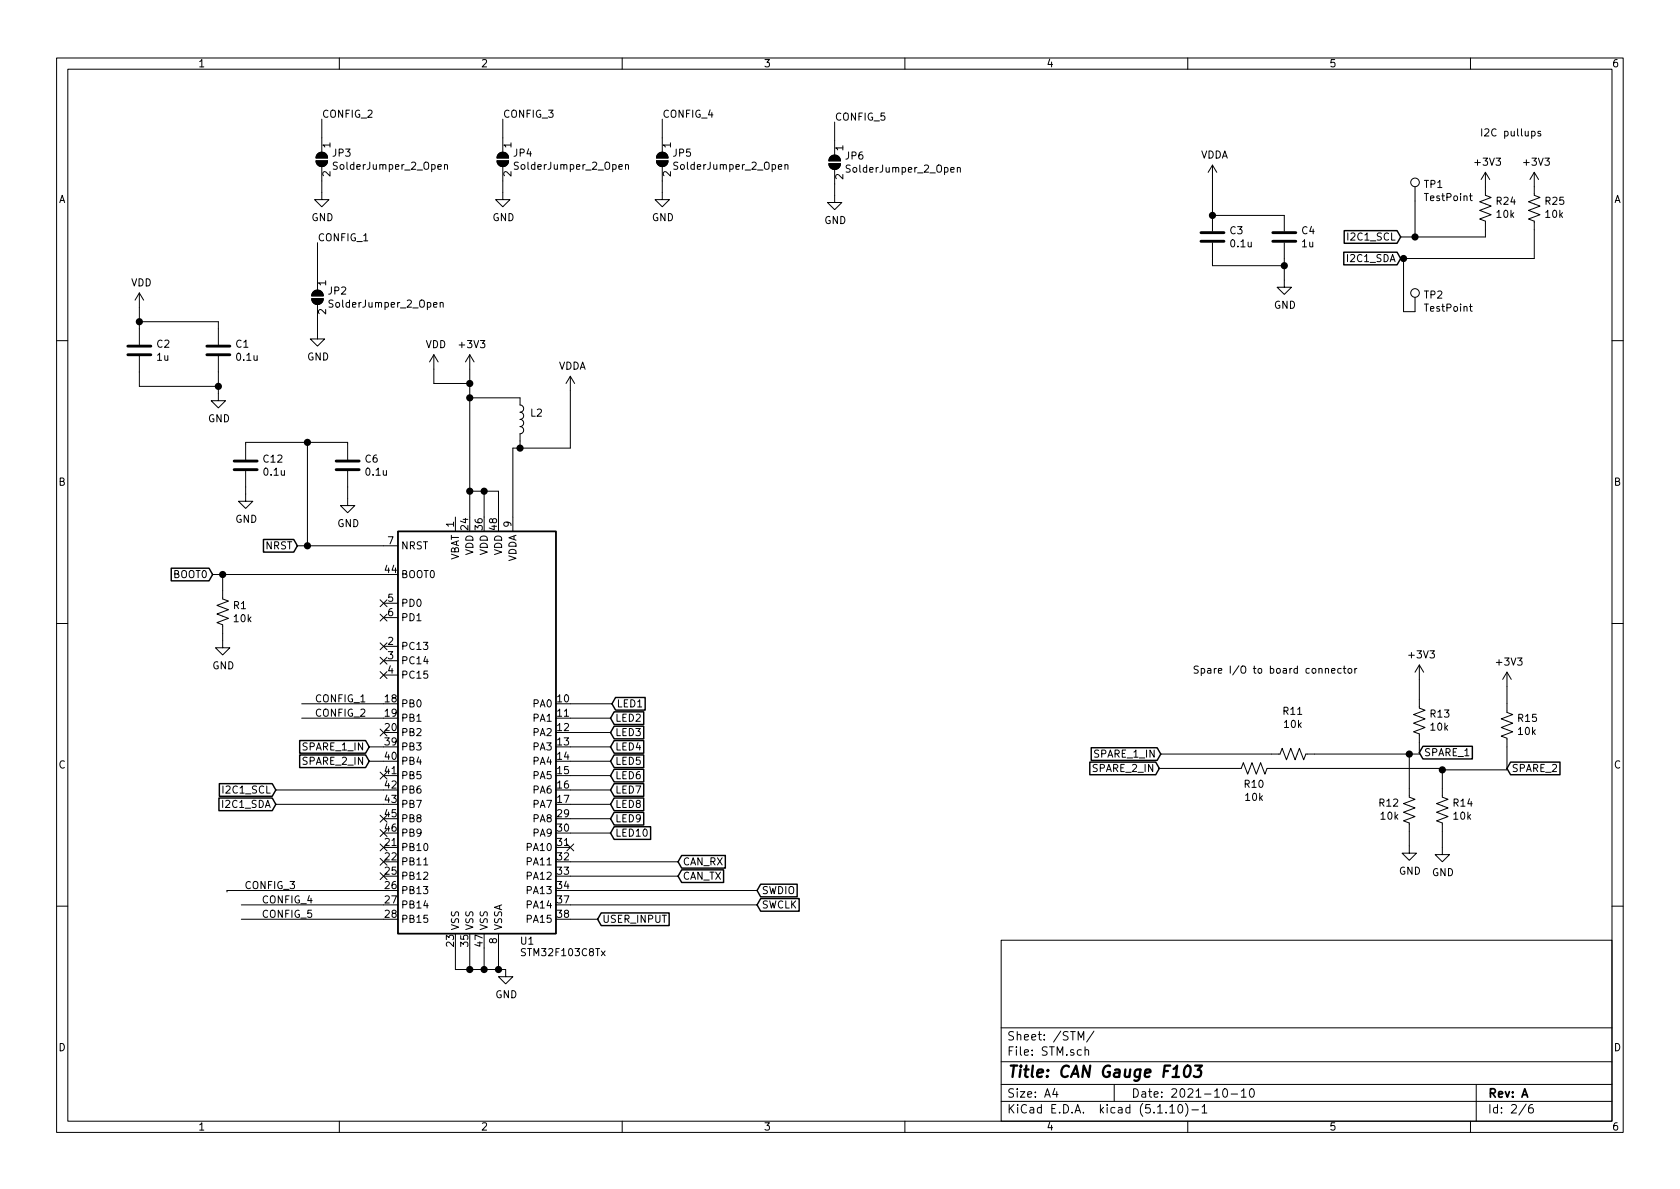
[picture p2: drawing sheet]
EESchema Schematic File Version 4
EELAYER 30 0
EELAYER END
$Descr A4 11693 8268
encoding utf-8
Sheet 2 6
Title "CAN Gauge F103"
Date "2021-10-10"
Rev "A"
Comp ""
Comment1 ""
Comment2 ""
Comment3 ""
Comment4 ""
$EndDescr
$Comp
L Device:R_US R13
U 1 1
P 9880 5010
F 0 "R13" H 9812 4964 50  0000 R CNN
F 1 "10k" H 9812 5055 50  0000 R CNN
F 2 "Resistor_SMD:R_0402_1005Metric" V 9920 5000 50  0001 C CNN
F 3 "~" H 9880 5010 50  0001 C CNN
F 4 "" H 9740 5140 50  0000 C CNN "Populate"
	1    9880 5010
	-1   0    0    1   
$EndComp
Wire Wire Line
	8070 5340 8580 5340
Wire Wire Line
	8080 5240 8850 5240
Wire Wire Line
	3970 5690 4250 5690
Wire Wire Line
	3970 5590 4250 5590
Wire Wire Line
	3970 4890 4260 4890
$Comp
L Device:R_US R10
U 1 1
P 8730 5340
F 0 "R10" V 8617 5340 50  0000 C CNN
F 1 "10k" V 8526 5340 50  0000 C CNN
F 2 "Resistor_SMD:R_0402_1005Metric" V 8770 5330 50  0001 C CNN
F 3 "~" H 8730 5340 50  0001 C CNN
F 4 "" V 8435 5340 50  0000 C CNN "Populate"
	1    8730 5340
	0    -1   -1   0   
$EndComp
Wire Wire Line
	10680 1790 9770 1790
Wire Wire Line
	10680 1590 10680 1790
Wire Wire Line
	10340 1590 10340 1640
Wire Wire Line
	2670 5490 1920 5490
$Comp
L power:+3V3 #PWR0101
U 1 1
P 10680 1290
F 0 "#PWR0101" H 10680 1140 50  0001 C CNN
F 1 "+3V3" H 10695 1463 50  0000 C CNN
F 2 "" H 10680 1290 50  0001 C CNN
F 3 "" H 10680 1290 50  0001 C CNN
	1    10680 1290
	1    0    0    -1  
$EndComp
$Comp
L power:+3V3 #PWR0102
U 1 1
P 10340 1290
F 0 "#PWR0102" H 10340 1140 50  0001 C CNN
F 1 "+3V3" H 10355 1463 50  0000 C CNN
F 2 "" H 10340 1290 50  0001 C CNN
F 3 "" H 10340 1290 50  0001 C CNN
	1    10340 1290
	1    0    0    -1  
$EndComp
$Comp
L Device:R_US R25
U 1 1
P 10680 1440
F 0 "R25" H 10612 1394 50  0000 R CNN
F 1 "10k" H 10612 1485 50  0000 R CNN
F 2 "Resistor_SMD:R_0402_1005Metric" V 10720 1430 50  0001 C CNN
F 3 "~" H 10680 1440 50  0001 C CNN
	1    10680 1440
	-1   0    0    1   
$EndComp
$Comp
L Device:R_US R24
U 1 1
P 10340 1440
F 0 "R24" H 10272 1394 50  0000 R CNN
F 1 "10k" H 10272 1485 50  0000 R CNN
F 2 "Resistor_SMD:R_0402_1005Metric" V 10380 1430 50  0001 C CNN
F 3 "~" H 10340 1440 50  0001 C CNN
	1    10340 1440
	-1   0    0    1   
$EndComp
Wire Wire Line
	3970 4990 4250 4990
$Comp
L power:GND #PWR0103
U 1 1
P 10040 5890
F 0 "#PWR0103" H 10040 5640 50  0001 C CNN
F 1 "GND" H 10045 5717 50  0000 C CNN
F 2 "" H 10040 5890 50  0001 C CNN
F 3 "" H 10040 5890 50  0001 C CNN
	1    10040 5890
	1    0    0    -1  
$EndComp
$Comp
L power:GND #PWR0104
U 1 1
P 9810 5880
F 0 "#PWR0104" H 9810 5630 50  0001 C CNN
F 1 "GND" H 9815 5707 50  0000 C CNN
F 2 "" H 9810 5880 50  0001 C CNN
F 3 "" H 9810 5880 50  0001 C CNN
	1    9810 5880
	1    0    0    -1  
$EndComp
$Comp
L power:+3V3 #PWR0105
U 1 1
P 10490 4770
F 0 "#PWR0105" H 10490 4620 50  0001 C CNN
F 1 "+3V3" H 10505 4943 50  0000 C CNN
F 2 "" H 10490 4770 50  0001 C CNN
F 3 "" H 10490 4770 50  0001 C CNN
	1    10490 4770
	1    0    0    -1  
$EndComp
$Comp
L power:+3V3 #PWR0106
U 1 1
P 9880 4720
F 0 "#PWR0106" H 9880 4570 50  0001 C CNN
F 1 "+3V3" H 9895 4893 50  0000 C CNN
F 2 "" H 9880 4720 50  0001 C CNN
F 3 "" H 9880 4720 50  0001 C CNN
	1    9880 4720
	1    0    0    -1  
$EndComp
Wire Wire Line
	9880 4860 9880 4720
Wire Wire Line
	10490 4890 10490 4770
Wire Wire Line
	10040 5780 10040 5890
Wire Wire Line
	9810 5780 9810 5880
Wire Wire Line
	10040 5480 10040 5350
Wire Wire Line
	9810 5240 9810 5480
Wire Wire Line
	9810 5240 9880 5240
Connection ~ 9810 5240
Wire Wire Line
	9150 5240 9810 5240
Wire Wire Line
	8880 5340 10040 5340
Wire Wire Line
	10490 5190 10490 5350
Wire Wire Line
	9880 5160 9880 5240
$Comp
L Device:R_US R14
U 1 1
P 10040 5630
F 0 "R14" H 9972 5584 50  0000 R CNN
F 1 "10k" H 9972 5675 50  0000 R CNN
F 2 "Resistor_SMD:R_0402_1005Metric" V 10080 5620 50  0001 C CNN
F 3 "~" H 10040 5630 50  0001 C CNN
F 4 "" H 9900 5760 50  0000 C CNN "Populate"
	1    10040 5630
	-1   0    0    1   
$EndComp
$Comp
L Device:R_US R15
U 1 1
P 10490 5040
F 0 "R15" H 10422 4994 50  0000 R CNN
F 1 "10k" H 10422 5085 50  0000 R CNN
F 2 "Resistor_SMD:R_0402_1005Metric" V 10530 5030 50  0001 C CNN
F 3 "~" H 10490 5040 50  0001 C CNN
F 4 "" H 10360 5170 50  0000 C CNN "Populate"
	1    10490 5040
	-1   0    0    1   
$EndComp
$Comp
L Device:R_US R12
U 1 1
P 9810 5630
F 0 "R12" H 9877 5584 50  0000 L CNN
F 1 "10k" H 9877 5675 50  0000 L CNN
F 2 "Resistor_SMD:R_0402_1005Metric" V 9850 5620 50  0001 C CNN
F 3 "~" H 9810 5630 50  0001 C CNN
F 4 "" H 9950 5760 50  0000 C CNN "Populate"
	1    9810 5630
	-1   0    0    1   
$EndComp
$Comp
L Device:R_US R11
U 1 1
P 9000 5240
F 0 "R11" V 9295 5240 50  0000 C CNN
F 1 "10k" V 9204 5240 50  0000 C CNN
F 2 "Resistor_SMD:R_0402_1005Metric" V 9040 5230 50  0001 C CNN
F 3 "~" H 9000 5240 50  0001 C CNN
F 4 "" V 9113 5240 50  0000 C CNN "Populate"
	1    9000 5240
	0    -1   -1   0   
$EndComp
Wire Wire Line
	3970 5490 4250 5490
Wire Wire Line
	3970 5390 4250 5390
Wire Wire Line
	3970 5290 4250 5290
Wire Wire Line
	3970 5190 4250 5190
Wire Wire Line
	3970 5090 4250 5090
Wire Wire Line
	3620 3110 3970 3110
Wire Wire Line
	3620 3060 3620 3110
Wire Wire Line
	3270 2760 3620 2760
Connection ~ 3270 2760
Wire Wire Line
	3270 2760 3270 2660
Connection ~ 3620 3110
Wire Wire Line
	970  2230 1520 2230
Wire Wire Line
	970  2130 970  2230
Connection ~ 970  2230
Wire Wire Line
	970  2280 970  2230
Wire Wire Line
	8440 1240 8440 1490
Wire Wire Line
	8440 1490 8940 1490
Wire Wire Line
	8440 1790 8440 1840
Wire Wire Line
	3970 6290 5270 6290
Wire Wire Line
	3970 6190 5270 6190
Wire Wire Line
	1550 4400 1550 4450
$Comp
L power:GND #PWR0109
U 1 1
P 1550 4450
F 0 "#PWR0109" H 1550 4200 50  0001 C CNN
F 1 "GND" H 1555 4277 50  0000 C CNN
F 2 "" H 1550 4450 50  0001 C CNN
F 3 "" H 1550 4450 50  0001 C CNN
	1    1550 4450
	1    0    0    -1  
$EndComp
$Comp
L Device:R_US R1
U 1 1
P 1550 4250
F 0 "R1" H 1618 4296 50  0000 L CNN
F 1 "10k" H 1618 4205 50  0000 L CNN
F 2 "Resistor_SMD:R_0402_1005Metric" V 1590 4240 50  0001 C CNN
F 3 "~" H 1550 4250 50  0001 C CNN
	1    1550 4250
	1    0    0    -1  
$EndComp
Wire Wire Line
	3970 6090 4720 6090
Wire Wire Line
	3970 5990 4720 5990
Wire Wire Line
	2670 3790 2140 3790
$Comp
L power:VDDA #PWR0110
U 1 1
P 3970 2710
F 0 "#PWR0110" H 3970 2560 50  0001 C CNN
F 1 "VDDA" H 3985 2883 50  0000 C CNN
F 2 "" H 3970 2710 50  0001 C CNN
F 3 "" H 3970 2710 50  0001 C CNN
	1    3970 2710
	1    0    0    -1  
$EndComp
Wire Wire Line
	3970 2710 3970 3110
$Comp
L power:VDD #PWR0111
U 1 1
P 970 2130
F 0 "#PWR0111" H 970 1980 50  0001 C CNN
F 1 "VDD" H 985 2303 50  0000 C CNN
F 2 "" H 970 2130 50  0001 C CNN
F 3 "" H 970 2130 50  0001 C CNN
	1    970  2130
	1    0    0    -1  
$EndComp
$Comp
L power:GND #PWR0112
U 1 1
P 8940 1940
F 0 "#PWR0112" H 8940 1690 50  0001 C CNN
F 1 "GND" H 8945 1767 50  0000 C CNN
F 2 "" H 8940 1940 50  0001 C CNN
F 3 "" H 8940 1940 50  0001 C CNN
	1    8940 1940
	1    0    0    -1  
$EndComp
Wire Wire Line
	8940 1840 8940 1940
Wire Wire Line
	8940 1790 8940 1840
Connection ~ 8940 1840
Wire Wire Line
	8940 1840 8440 1840
$Comp
L Device:C C4
U 1 1
P 8940 1640
F 0 "C4" H 9055 1686 50  0000 L CNN
F 1 "1u" H 9055 1595 50  0000 L CNN
F 2 "Capacitor_SMD:C_0402_1005Metric" H 8978 1490 50  0001 C CNN
F 3 "~" H 8940 1640 50  0001 C CNN
F 4 "C389008" H 8940 1640 50  0001 C CNN "LCSC"
F 5 "X5R ±10% 10V 1uF 0402 Multilayer Ceramic Capacitors MLCC - SMD/SMT ROHS" H 8940 1640 50  0001 C CNN "Comments"
	1    8940 1640
	1    0    0    -1  
$EndComp
Connection ~ 8440 1490
$Comp
L Device:C C3
U 1 1
P 8440 1640
F 0 "C3" H 8555 1686 50  0000 L CNN
F 1 "0.1u" H 8555 1595 50  0000 L CNN
F 2 "Capacitor_SMD:C_0402_1005Metric" H 8478 1490 50  0001 C CNN
F 3 "~" H 8440 1640 50  0001 C CNN
F 4 "C2655418" H 8440 1640 50  0001 C CNN "LCSC"
F 5 "0402 Multilayer Ceramic Capacitors MLCC - SMD/SMT ROHS" H 8440 1640 50  0001 C CNN "Comments"
	1    8440 1640
	1    0    0    -1  
$EndComp
Wire Wire Line
	3020 2660 3270 2660
Connection ~ 3270 2660
Wire Wire Line
	3270 2660 3270 2560
Wire Wire Line
	3020 2560 3020 2660
$Comp
L power:VDD #PWR0113
U 1 1
P 3020 2560
F 0 "#PWR0113" H 3020 2410 50  0001 C CNN
F 1 "VDD" H 3035 2733 50  0000 C CNN
F 2 "" H 3020 2560 50  0001 C CNN
F 3 "" H 3020 2560 50  0001 C CNN
	1    3020 2560
	1    0    0    -1  
$EndComp
Wire Wire Line
	970  2680 1520 2680
Wire Wire Line
	1520 2730 1520 2680
Connection ~ 1520 2680
Wire Wire Line
	1520 2580 1520 2680
Wire Wire Line
	970  2580 970  2680
$Comp
L Device:C C2
U 1 1
P 970 2430
F 0 "C2" H 1085 2476 50  0000 L CNN
F 1 "1u" H 1085 2385 50  0000 L CNN
F 2 "Capacitor_SMD:C_0402_1005Metric" H 1008 2280 50  0001 C CNN
F 3 "~" H 970 2430 50  0001 C CNN
F 4 "C389008" H 970 2430 50  0001 C CNN "LCSC"
F 5 "X5R ±10% 10V 1uF 0402 Multilayer Ceramic Capacitors MLCC - SMD/SMT ROHS" H 970 2430 50  0001 C CNN "Comment"
	1    970  2430
	1    0    0    -1  
$EndComp
Wire Wire Line
	1520 2280 1520 2230
$Comp
L power:GND #PWR0114
U 1 1
P 1520 2730
F 0 "#PWR0114" H 1520 2480 50  0001 C CNN
F 1 "GND" H 1525 2557 50  0000 C CNN
F 2 "" H 1520 2730 50  0001 C CNN
F 3 "" H 1520 2730 50  0001 C CNN
	1    1520 2730
	1    0    0    -1  
$EndComp
$Comp
L Device:C C1
U 1 1
P 1520 2430
F 0 "C1" H 1635 2476 50  0000 L CNN
F 1 "0.1u" H 1635 2385 50  0000 L CNN
F 2 "Capacitor_SMD:C_0402_1005Metric" H 1558 2280 50  0001 C CNN
F 3 "~" H 1520 2430 50  0001 C CNN
F 4 "C2655418" H 1520 2430 50  0001 C CNN "LCSC"
F 5 "0402 Multilayer Ceramic Capacitors MLCC - SMD/SMT ROHS" H 1520 2430 50  0001 C CNN "Comments"
	1    1520 2430
	1    0    0    -1  
$EndComp
$Comp
L power:+3V3 #PWR0115
U 1 1
P 3270 2560
F 0 "#PWR0115" H 3270 2410 50  0001 C CNN
F 1 "+3V3" H 3285 2733 50  0000 C CNN
F 2 "" H 3270 2560 50  0001 C CNN
F 3 "" H 3270 2560 50  0001 C CNN
	1    3270 2560
	1    0    0    -1  
$EndComp
Text Notes 10300 950  0    50   ~ 0
I2C pullups\n
$Comp
L power:VDDA #PWR0117
U 1 1
P 8440 1240
F 0 "#PWR0117" H 8440 1090 50  0001 C CNN
F 1 "VDDA" H 8455 1413 50  0000 C CNN
F 2 "" H 8440 1240 50  0001 C CNN
F 3 "" H 8440 1240 50  0001 C CNN
	1    8440 1240
	1    0    0    -1  
$EndComp
Text GLabel 4250 4990 2    50   Input ~ 0
LED2
Text GLabel 4260 4890 2    50   Input ~ 0
LED1
Text GLabel 4250 5090 2    50   Input ~ 0
LED3
Text GLabel 4250 5190 2    50   Input ~ 0
LED4
Text GLabel 4250 5290 2    50   Input ~ 0
LED5
Text GLabel 4250 5390 2    50   Input ~ 0
LED6
Text GLabel 4250 5490 2    50   Input ~ 0
LED7
Text GLabel 4250 5590 2    50   Input ~ 0
LED8
Text GLabel 4250 5690 2    50   Input ~ 0
LED9
Text GLabel 1920 5490 0    50   Input ~ 0
I2C1_SCL
Text GLabel 1920 5590 0    50   Input ~ 0
I2C1_SDA
Wire Wire Line
	2670 5590 1920 5590
Text GLabel 4720 5990 2    50   Input ~ 0
CAN_RX
Text GLabel 4720 6090 2    50   Input ~ 0
CAN_TX
Text GLabel 5270 6190 2    50   Input ~ 0
SWDIO
Text GLabel 5270 6290 2    50   Input ~ 0
SWCLK
Text GLabel 4250 5790 2    50   Input ~ 0
LED10
Text GLabel 1480 3990 0    50   Input ~ 0
BOOT0
Text GLabel 4160 6390 2    50   Input ~ 0
USER_INPUT
Text GLabel 2570 5190 0    50   Input ~ 0
SPARE_1_IN
Text GLabel 2570 5290 0    50   Input ~ 0
SPARE_2_IN
Text GLabel 9750 1640 0    50   Input ~ 0
I2C1_SCL
Text GLabel 9750 1790 0    50   Input ~ 0
I2C1_SDA
Text GLabel 8080 5240 0    50   Input ~ 0
SPARE_1_IN
Text GLabel 8070 5340 0    50   Input ~ 0
SPARE_2_IN
Text GLabel 10490 5340 2    50   Input ~ 0
SPARE_2
Text GLabel 9880 5230 2    50   Input ~ 0
SPARE_1
Wire Wire Line
	10040 5350 10490 5350
Connection ~ 10040 5350
Wire Wire Line
	10040 5350 10040 5340
Text GLabel 2070 3790 0    50   Input ~ 0
NRST
Text Notes 8300 4690 0    50   ~ 0
Spare I/O to board connector\n
$Comp
L Device:L L2
U 1 1
P 3620 2910
F 0 "L2" H 3688 2956 50  0000 L CNN
F 1 "30" H 3688 2865 50  0001 L CNN
F 2 "Inductor_SMD:L_0402_1005Metric" V 3660 2900 50  0001 C CNN
F 3 "https://www.murata.com/products/productdata/8796743696414/QNFA9103.pdf" H 3620 2910 50  0001 C CNN
F 4 "" H 3620 2910 50  0001 C CNN "Part Number"
F 5 "Murata Electronics" H 3620 2910 50  0001 C CNN "Manufacturer"
F 6 "C76886" H 3620 2910 50  0001 C CNN "LCSC"
F 7 "600Ω @ 100MHz 1 500mA 340mΩ 0402 Ferrite Beads ROHS" H 3620 2910 50  0001 C CNN "Comments"
	1    3620 2910
	1    0    0    -1  
$EndComp
Wire Wire Line
	2100 4890 2670 4890
Wire Wire Line
	2100 4990 2670 4990
Text Label 2190 4890 0    50   ~ 0
CONFIG_1
Text Label 2190 4990 0    50   ~ 0
CONFIG_2
Text Label 2210 1680 0    50   ~ 0
CONFIG_1
Text Label 2240 820  0    50   ~ 0
CONFIG_2
Wire Wire Line
	2240 820  2240 950 
Wire Wire Line
	2210 1680 2210 1910
Wire Wire Line
	2210 2210 2210 2300
Wire Wire Line
	2240 1250 2240 1330
$Comp
L power:GND #PWR0107
U 1 1
P 2240 1330
F 0 "#PWR0107" H 2240 1080 50  0001 C CNN
F 1 "GND" H 2245 1157 50  0000 C CNN
F 2 "" H 2240 1330 50  0001 C CNN
F 3 "" H 2240 1330 50  0001 C CNN
	1    2240 1330
	1    0    0    -1  
$EndComp
$Comp
L power:GND #PWR0108
U 1 1
P 2210 2300
F 0 "#PWR0108" H 2210 2050 50  0001 C CNN
F 1 "GND" H 2215 2127 50  0000 C CNN
F 2 "" H 2210 2300 50  0001 C CNN
F 3 "" H 2210 2300 50  0001 C CNN
	1    2210 2300
	1    0    0    -1  
$EndComp
$Comp
L Connector:TestPoint TP1
U 1 1
P 9850 1390
F 0 "TP1" H 9908 1508 50  0000 L CNN
F 1 "TestPoint" H 9908 1417 50  0000 L CNN
F 2 "TestPoint:TestPoint_Pad_D1.0mm" H 10050 1390 50  0001 C CNN
F 3 "~" H 10050 1390 50  0001 C CNN
	1    9850 1390
	1    0    0    -1  
$EndComp
$Comp
L Connector:TestPoint TP2
U 1 1
P 9850 2160
F 0 "TP2" H 9908 2278 50  0000 L CNN
F 1 "TestPoint" H 9908 2187 50  0000 L CNN
F 2 "TestPoint:TestPoint_Pad_D1.0mm" H 10050 2160 50  0001 C CNN
F 3 "~" H 10050 2160 50  0001 C CNN
	1    9850 2160
	1    0    0    -1  
$EndComp
Wire Wire Line
	9850 1390 9850 1640
Wire Wire Line
	9750 1640 9850 1640
Connection ~ 9850 1640
Wire Wire Line
	9850 1640 10340 1640
Wire Wire Line
	9850 2160 9770 2160
Wire Wire Line
	9770 2160 9770 1790
Connection ~ 9770 1790
Wire Wire Line
	9770 1790 9750 1790
$Comp
L Jumper:SolderJumper_2_Open JP?
U 1 1
P 2210 2060
AR Path="/615E795E/61BBD276" Ref="JP?"  Part="1" 
AR Path="/615E5281/61BBD276" Ref="JP2"  Part="1" 
F 0 "JP2" V 2164 2128 50  0000 L CNN
F 1 "SolderJumper_2_Open" V 2255 2128 50  0000 L CNN
F 2 "Jumper:SolderJumper-2_P1.3mm_Open_Pad1.0x1.5mm" H 2210 2060 50  0001 C CNN
F 3 "~" H 2210 2060 50  0001 C CNN
	1    2210 2060
	0    1    1    0   
$EndComp
$Comp
L Jumper:SolderJumper_2_Open JP?
U 1 1
P 2240 1100
AR Path="/615E795E/61BBFC2A" Ref="JP?"  Part="1" 
AR Path="/615E5281/61BBFC2A" Ref="JP3"  Part="1" 
AR Path="/615E8210/61BBFC2A" Ref="JP3"  Part="1" 
F 0 "JP3" V 2194 1168 50  0000 L CNN
F 1 "SolderJumper_2_Open" V 2285 1168 50  0000 L CNN
F 2 "Jumper:SolderJumper-2_P1.3mm_Open_Pad1.0x1.5mm" H 2240 1100 50  0001 C CNN
F 3 "~" H 2240 1100 50  0001 C CNN
	1    2240 1100
	0    1    1    0   
$EndComp
Wire Wire Line
	3970 5790 4250 5790
Wire Wire Line
	3570 3110 3620 3110
Wire Wire Line
	3270 2760 3270 3410
Wire Wire Line
	3370 3590 3370 3410
Wire Wire Line
	3370 3410 3270 3410
Connection ~ 3270 3410
Wire Wire Line
	3270 3410 3270 3590
Wire Wire Line
	3470 3590 3470 3410
Wire Wire Line
	3470 3410 3370 3410
Connection ~ 3370 3410
Wire Wire Line
	3570 3110 3570 3590
Wire Wire Line
	1480 3990 1550 3990
Wire Wire Line
	1550 3990 1550 4100
Connection ~ 1550 3990
Wire Wire Line
	1550 3990 2670 3990
Wire Wire Line
	3170 6590 3170 6740
Wire Wire Line
	3170 6740 3270 6740
Wire Wire Line
	3270 6590 3270 6740
Connection ~ 3270 6740
Wire Wire Line
	3270 6740 3370 6740
Wire Wire Line
	3370 6590 3370 6740
Connection ~ 3370 6740
Wire Wire Line
	3370 6740 3470 6740
Wire Wire Line
	3470 6590 3470 6740
Wire Wire Line
	3470 6740 3520 6740
$Comp
L power:GND #PWR0164
U 1 1
P 3520 6740
F 0 "#PWR0164" H 3520 6490 50  0001 C CNN
F 1 "GND" H 3525 6567 50  0000 C CNN
F 2 "" H 3520 6740 50  0001 C CNN
F 3 "" H 3520 6740 50  0001 C CNN
	1    3520 6740
	1    0    0    -1  
$EndComp
Connection ~ 3470 6740
Wire Wire Line
	2570 5190 2670 5190
Wire Wire Line
	2570 5290 2670 5290
Wire Wire Line
	4160 6390 3970 6390
Wire Wire Line
	1580 6190 1580 6200
Wire Wire Line
	2670 6290 1680 6290
Wire Wire Line
	2670 6390 1680 6390
Text Label 1700 6190 0    50   ~ 0
CONFIG_3
Text Label 1820 6290 0    50   ~ 0
CONFIG_4
Text Label 1820 6390 0    50   ~ 0
CONFIG_5
Wire Wire Line
	1580 6190 2670 6190
$Comp
L Device:C C6
U 1 1
P 2420 3230
F 0 "C6" H 2535 3276 50  0000 L CNN
F 1 "0.1u" H 2535 3185 50  0000 L CNN
F 2 "Capacitor_SMD:C_0402_1005Metric" H 2458 3080 50  0001 C CNN
F 3 "~" H 2420 3230 50  0001 C CNN
F 4 "C2655418" H 2420 3230 50  0001 C CNN "LCSC"
F 5 "0402 Multilayer Ceramic Capacitors MLCC - SMD/SMT ROHS" H 2420 3230 50  0001 C CNN "Comments"
	1    2420 3230
	1    0    0    -1  
$EndComp
$Comp
L power:GND #PWR0139
U 1 1
P 2420 3460
F 0 "#PWR0139" H 2420 3210 50  0001 C CNN
F 1 "GND" H 2425 3287 50  0000 C CNN
F 2 "" H 2420 3460 50  0001 C CNN
F 3 "" H 2420 3460 50  0001 C CNN
	1    2420 3460
	1    0    0    -1  
$EndComp
Wire Wire Line
	2420 3380 2420 3460
Wire Wire Line
	2140 3790 2140 3070
Wire Wire Line
	2420 3070 2420 3080
Connection ~ 2140 3790
Wire Wire Line
	2140 3790 2070 3790
Text Label 3500 820  0    50   ~ 0
CONFIG_3
Wire Wire Line
	3500 820  3500 950 
Wire Wire Line
	3500 1250 3500 1330
$Comp
L power:GND #PWR0158
U 1 1
P 3500 1330
F 0 "#PWR0158" H 3500 1080 50  0001 C CNN
F 1 "GND" H 3505 1157 50  0000 C CNN
F 2 "" H 3500 1330 50  0001 C CNN
F 3 "" H 3500 1330 50  0001 C CNN
	1    3500 1330
	1    0    0    -1  
$EndComp
$Comp
L Jumper:SolderJumper_2_Open JP?
U 1 1
P 3500 1100
AR Path="/615E795E/620B4581" Ref="JP?"  Part="1" 
AR Path="/615E5281/620B4581" Ref="JP4"  Part="1" 
AR Path="/615E8210/620B4581" Ref="JP?"  Part="1" 
F 0 "JP4" V 3454 1168 50  0000 L CNN
F 1 "SolderJumper_2_Open" V 3545 1168 50  0000 L CNN
F 2 "Jumper:SolderJumper-2_P1.3mm_Open_Pad1.0x1.5mm" H 3500 1100 50  0001 C CNN
F 3 "~" H 3500 1100 50  0001 C CNN
	1    3500 1100
	0    1    1    0   
$EndComp
Text Label 4610 820  0    50   ~ 0
CONFIG_4
Wire Wire Line
	4610 820  4610 950 
Wire Wire Line
	4610 1250 4610 1330
$Comp
L power:GND #PWR0168
U 1 1
P 4610 1330
F 0 "#PWR0168" H 4610 1080 50  0001 C CNN
F 1 "GND" H 4615 1157 50  0000 C CNN
F 2 "" H 4610 1330 50  0001 C CNN
F 3 "" H 4610 1330 50  0001 C CNN
	1    4610 1330
	1    0    0    -1  
$EndComp
$Comp
L Jumper:SolderJumper_2_Open JP?
U 1 1
P 4610 1100
AR Path="/615E795E/620B7EBC" Ref="JP?"  Part="1" 
AR Path="/615E5281/620B7EBC" Ref="JP5"  Part="1" 
AR Path="/615E8210/620B7EBC" Ref="JP?"  Part="1" 
F 0 "JP5" V 4564 1168 50  0000 L CNN
F 1 "SolderJumper_2_Open" V 4655 1168 50  0000 L CNN
F 2 "Jumper:SolderJumper-2_P1.3mm_Open_Pad1.0x1.5mm" H 4610 1100 50  0001 C CNN
F 3 "~" H 4610 1100 50  0001 C CNN
	1    4610 1100
	0    1    1    0   
$EndComp
Text Label 5810 840  0    50   ~ 0
CONFIG_5
Wire Wire Line
	5810 840  5810 970 
Wire Wire Line
	5810 1270 5810 1350
$Comp
L power:GND #PWR0169
U 1 1
P 5810 1350
F 0 "#PWR0169" H 5810 1100 50  0001 C CNN
F 1 "GND" H 5815 1177 50  0000 C CNN
F 2 "" H 5810 1350 50  0001 C CNN
F 3 "" H 5810 1350 50  0001 C CNN
	1    5810 1350
	1    0    0    -1  
$EndComp
$Comp
L Jumper:SolderJumper_2_Open JP?
U 1 1
P 5810 1120
AR Path="/615E795E/620BB98E" Ref="JP?"  Part="1" 
AR Path="/615E5281/620BB98E" Ref="JP6"  Part="1" 
AR Path="/615E8210/620BB98E" Ref="JP?"  Part="1" 
F 0 "JP6" V 5764 1188 50  0000 L CNN
F 1 "SolderJumper_2_Open" V 5855 1188 50  0000 L CNN
F 2 "Jumper:SolderJumper-2_P1.3mm_Open_Pad1.0x1.5mm" H 5810 1120 50  0001 C CNN
F 3 "~" H 5810 1120 50  0001 C CNN
	1    5810 1120
	0    1    1    0   
$EndComp
$Comp
L Device:C C12
U 1 1
P 1710 3230
F 0 "C12" H 1825 3276 50  0000 L CNN
F 1 "0.1u" H 1825 3185 50  0000 L CNN
F 2 "Capacitor_SMD:C_0402_1005Metric" H 1748 3080 50  0001 C CNN
F 3 "~" H 1710 3230 50  0001 C CNN
F 4 "C2655418" H 1710 3230 50  0001 C CNN "LCSC"
F 5 "0402 Multilayer Ceramic Capacitors MLCC - SMD/SMT ROHS" H 1710 3230 50  0001 C CNN "Comments"
	1    1710 3230
	1    0    0    -1  
$EndComp
Wire Wire Line
	1710 3080 1710 3070
Wire Wire Line
	1710 3070 2140 3070
Connection ~ 2140 3070
Wire Wire Line
	2140 3070 2420 3070
$Comp
L power:GND #PWR0170
U 1 1
P 1710 3430
F 0 "#PWR0170" H 1710 3180 50  0001 C CNN
F 1 "GND" H 1715 3257 50  0000 C CNN
F 2 "" H 1710 3430 50  0001 C CNN
F 3 "" H 1710 3430 50  0001 C CNN
	1    1710 3430
	1    0    0    -1  
$EndComp
Wire Wire Line
	1710 3430 1710 3380
$Comp
L MCU_ST_STM32F1:STM32F103C8Tx U1
U 1 1
P 3370 5090
F 0 "U1" H 3670 3640 50  0000 C CNN
F 1 "STM32F103C8Tx" H 3920 3560 50  0000 C CNN
F 2 "Package_QFP:LQFP-48_7x7mm_P0.5mm" H 2770 3690 50  0001 R CNN
F 3 "http://www.st.com/st-web-ui/static/active/en/resource/technical/document/datasheet/CD00161566.pdf" H 3370 5090 50  0001 C CNN
F 4 "C8734 " H 3370 5090 50  0001 C CNN "LCSC"
F 5 "LQFP48 " H 3370 5090 50  0001 C CNN "Package"
	1    3370 5090
	1    0    0    -1  
$EndComp
NoConn ~ 2670 5690
NoConn ~ 2670 5790
NoConn ~ 2670 5890
NoConn ~ 2670 5990
NoConn ~ 2670 6090
NoConn ~ 3970 5890
NoConn ~ 2670 4290
NoConn ~ 2670 4190
NoConn ~ 2670 4490
NoConn ~ 2670 4590
NoConn ~ 2670 4690
NoConn ~ 2670 5390
NoConn ~ 2670 5090
$EndSCHEMATC
